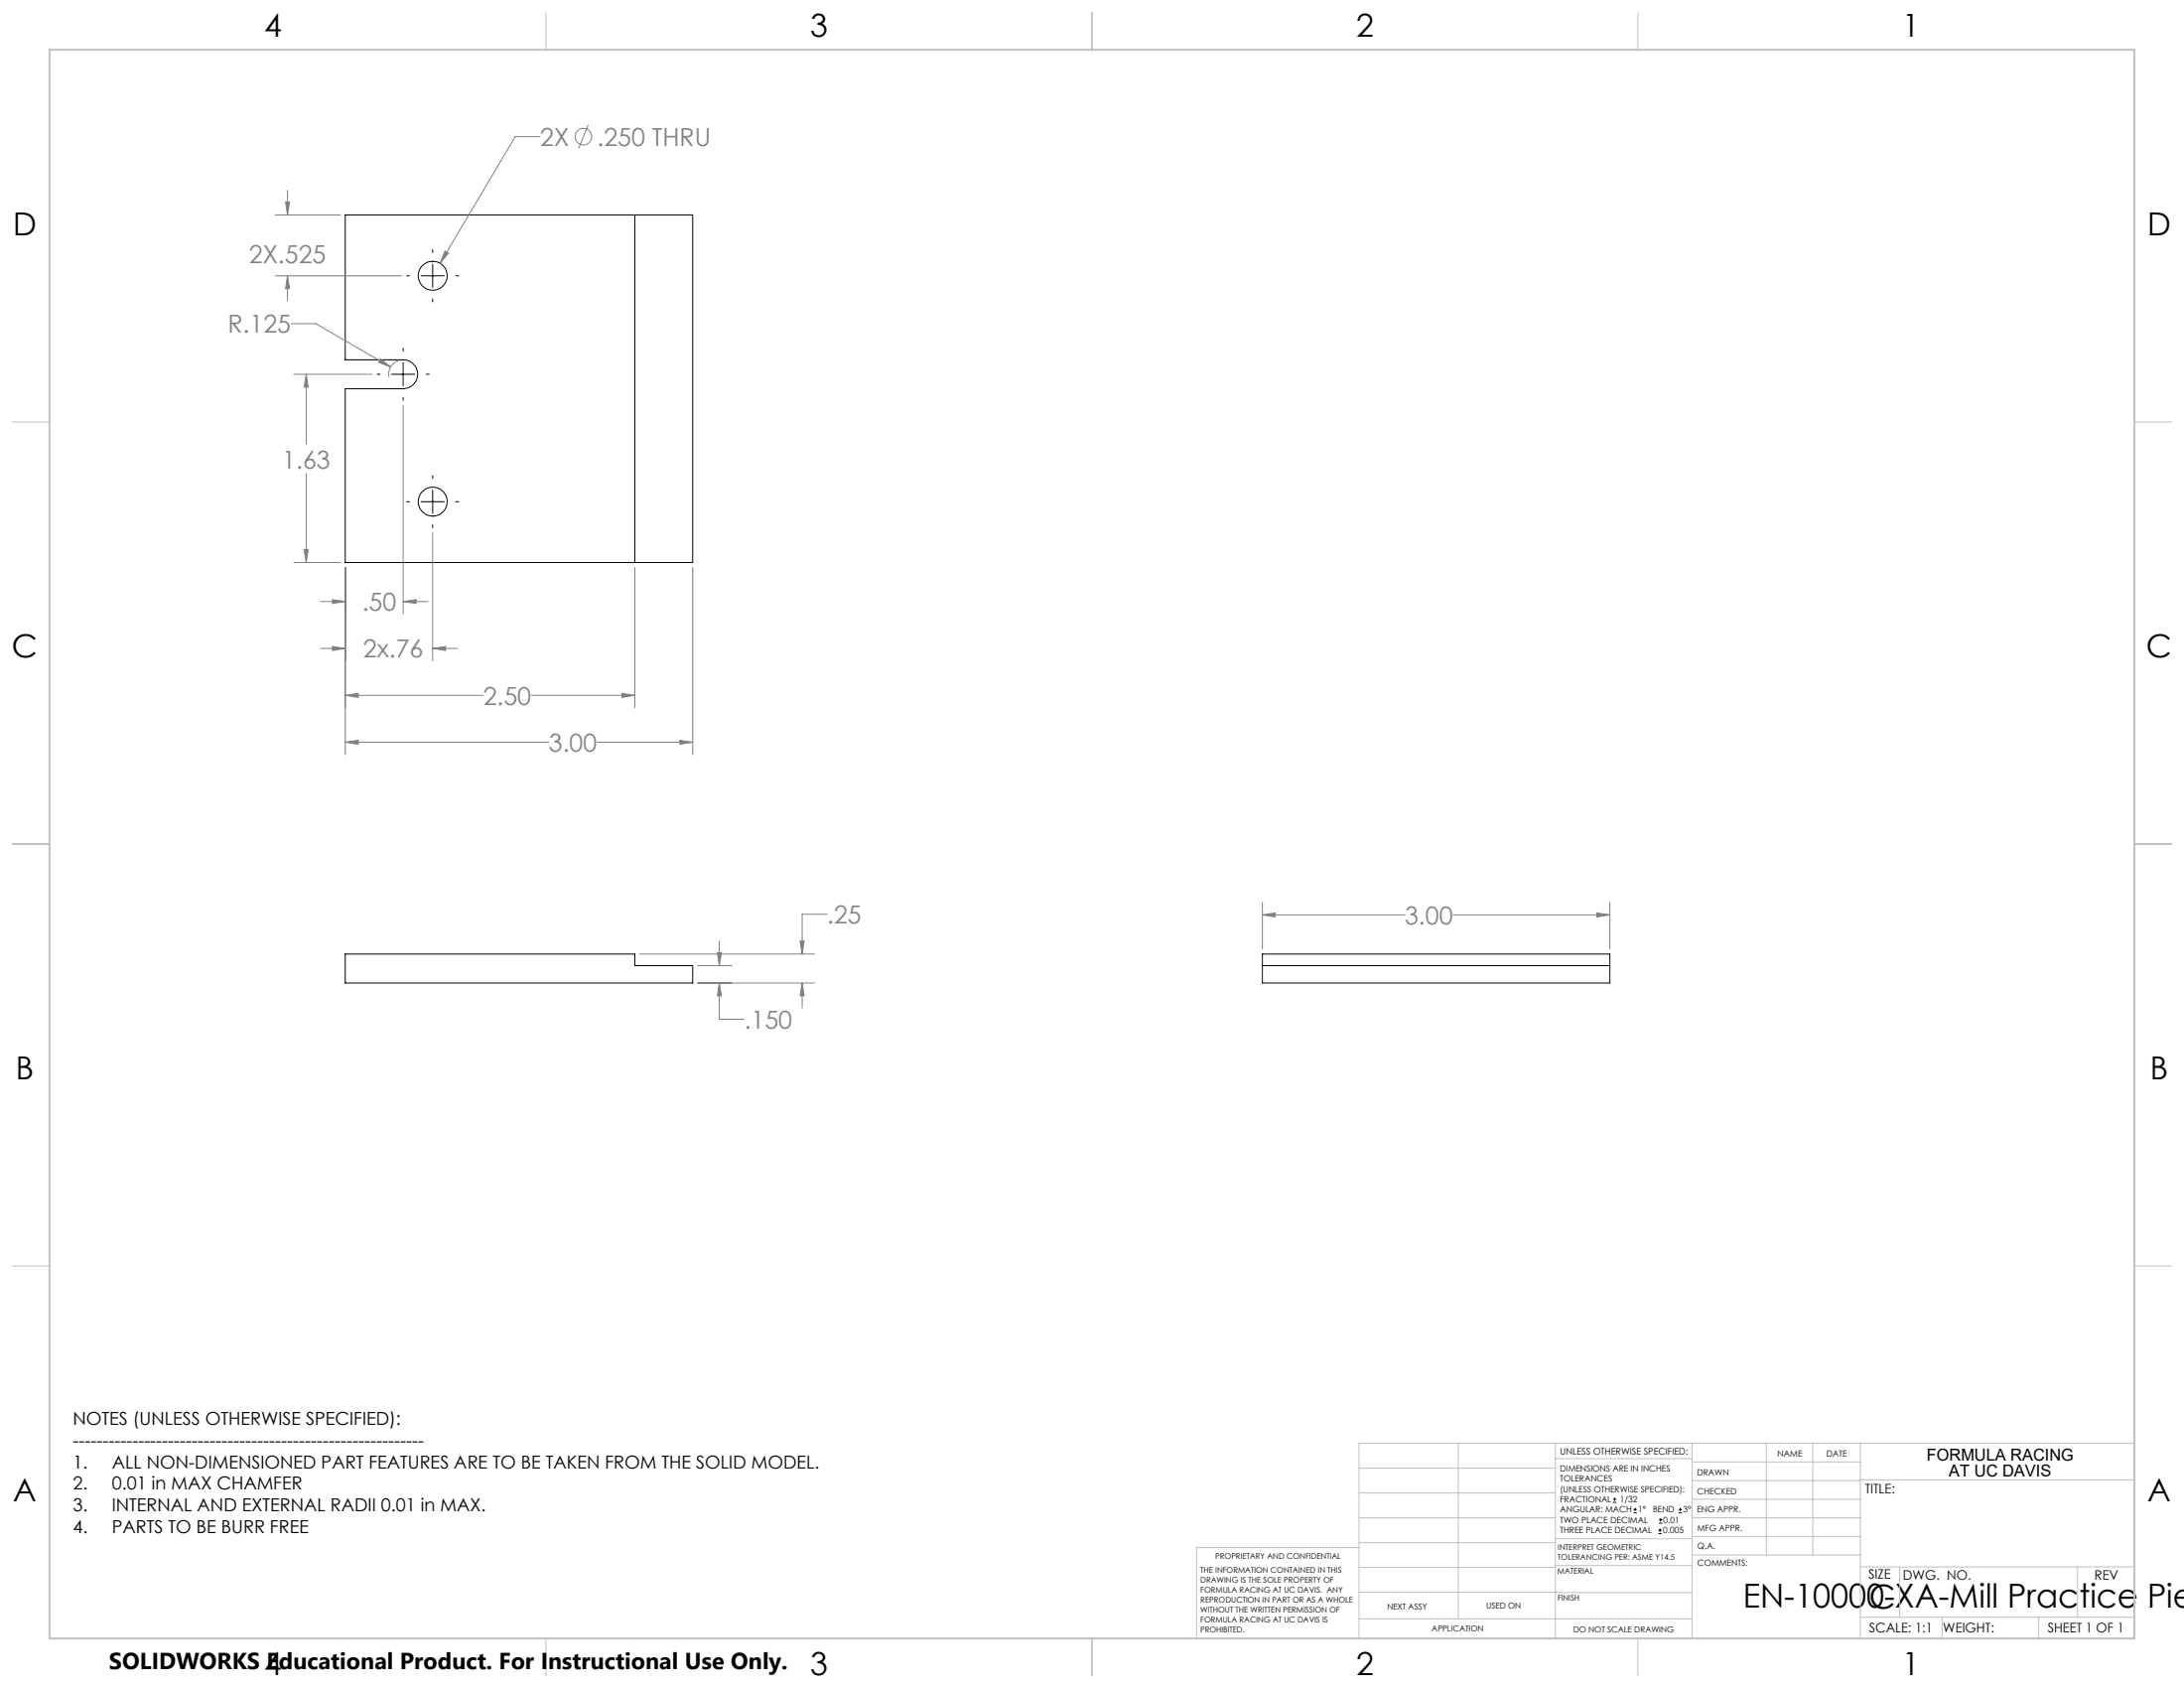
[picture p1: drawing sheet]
<svg xmlns="http://www.w3.org/2000/svg" width="559mm" height="432mm" viewBox="0 0 559 432" stroke-linecap="round" stroke-linejoin="round" font-family="sans-serif">
<g fill="none" stroke="#000" stroke-width=".25">
<path d="M88.3 55h88.9v88.9h-88.9v-44.5h14.9a3.7 3.7 0 0 0 3.7-3.7 3.7 3.7 0 0 0-3.7-3.7h-14.9zM162.4 55v88.9M104 70.6h.8M107.7 70.6h6M110.7 63.9v.7M110.7 67.6v5.9M110.7 76.5v.7M116.6 70.6h.8M96.5 95.7h.7M100.2 95.7h5.9M103.2 89.1v.7M103.2 92.8v5.9"/>
<path d="M109.1 95.7h.7M103.2 101.7v.7M104 128.3h.8M107.7 128.3h6M110.7 121.7v.7M110.7 125.4v5.9M110.7 134.3v.7M116.6 128.3h.8M88.3 244.1h74.1v2.9h14.8v4.5h-88.9zM323 244.1h88.9v7.4h-88.9zM323 247h88.9M412.7 384.3h.9"/>
<path d="M412.7 383.5h.9M413.1 383.1v.8M418 387h.8M418 386.2h.8M418.4 385.7v.9M424.3 392.3h.9M424.3 391.4h.9M424.5 389.6h.8M424.5 388.8h.8M424.7 391v.9M424.9 388.4v.8M429.5 387h.9"/>
<path d="M429.5 386.2h.9M429.9 385.7v.9"/>
<circle cx="110.7" cy="70.6" r="3.7"/>
<circle cx="110.7" cy="128.3" r="3.7"/>
</g>
<g fill="none" stroke="#808080" stroke-width=".25">
<path d="M138.2 35h-6.4l-19.2 32.3M150.5 31.9l-2.4 6.1M70.4 55h16.7M73.1 51.7h1l-.5 3.3zM73.6 48.6v6.4M70.4 70.6h32.4M73.6 70.6v6.3M73.6 70.6l.5 3.2h-1zM113.8 64.2l.9 .6-2.1 2.5zM74.4 82.8h6.4l19.1 11.1M75.2 95.7h20M78.4 95.7v17.9"/>
<path d="M78.4 95.7l.4 3.3h-1zM97.3 91.8l2.6 2.1-3.1-1.2zM102 92.2a3.7 3.7 0 0 0-2.5 4.2M103.2 103.7v53.4M78.4 121.2v22.7M110.7 136.3v32.8M75.2 143.9h11.9M77.8 140.6h1l-.4 3.3zM82 153.9h6.3M85.1 153.4l3.2 .5-3.2 .5zM88.3 145.2v47.8M103.2 153.9h6.3"/>
<path d="M103.2 153.9l3.3-.5v1zM162.4 145.2v35.8M177.2 145.2v47.8M82 165.9h6.3M85.1 165.4l3.2 .5-3.2 .5zM88.3 177.9h35.3M88.3 177.9l3.4-.5v1zM110.7 165.9h6.4M110.7 165.9l3.3-.5v1zM135.9 177.9h26.5M159.1 177.4l3.3 .5-3.3 .5zM88.3 189.9h52.1"/>
<path d="M88.3 189.9l3.4-.5v1zM152.7 189.9h24.5M174 189.4l3.2 .5-3.2 .5zM211.6 233.9h-6.4v10.2M323 234l3.3-.5v1.1zM323 230.9v11.9M323 234h36.4M371.7 234h40.2M408.6 233.5l3.3 .5-3.3 .6zM411.9 230.9v11.9M163.7 244.1h44.7M178.5 247h8.7"/>
<path d="M178.5 251.5h29.9M183.6 243.7h1l-.6 3.3zM184 251.5v9.2h6.4M184 240.7v6.3M184 251.5l.6 3.2h-1zM204.7 240.7h1l-.5 3.4zM205.2 251.5v6.3M205.2 251.5l.5 3.2h-1z"/>
<circle cx="149.3" cy="35" r="2.11"/>
</g>
<g fill="none" stroke="#c0c0c0" stroke-width=".25">
<path d="M139.7 3.2v9.5M279.4 3.2v9.5M419.1 3.2v9.5M3.1 107.9h9.6M546.1 107.9h9.5M3.1 215.9h9.6M546.1 215.9h9.5M3.1 323.8h9.6M546.1 323.8h9.5M347.7 375.6h50.3M373.1 369.2v44.9M398 369.2v49.9"/>
<path d="M398 373.1h34.9M432.9 369.2v49.9M432.9 378.7h43.1M432.9 374h43.1M451.9 369.2v28.6M463.8 369.2v28.6M476 369.2v49.9M476 378.6h70.1M546.1 369.2h-198.4v49.9M347.7 394.6h50.3M347.7 388.3h50.3M347.7 381.9h50.3"/>
<path d="M347.7 395.9h-41.6v23.2M398 393.6h35M432.9 383.5h43.1M432.9 388.3h43.1M432.9 393h43.1M433 397.8h43M139.7 419.1v9.6M279.4 419.1v9.6M347.7 414.1h85.2M347.7 401h50.3M347.7 407.3h50.3M398 407.4h34.9"/>
<path d="M398 400.5h35M419.1 419.1v9.6M476 413.7h70.1M476 400.8h70.1M486.1 400.8v12.9M496.9 413.7v5.4M521.6 413.7v5.4M531.6 400.8v12.9"/>
</g>
<path d="M12.7 12.7h533.4v406.4h-533.4z" fill="none" stroke="#c0c0c0" stroke-width=".5"/>
<path d="M183.6 243.7h1l-.6 3.3zM184 251.5l.6 3.2h-1zM204.7 240.7h1l-.5 3.4zM205.2 251.5l.5 3.2h-1zM113.8 64.2l-1.2 3.1 2.1-2.5zM97.3 91.8l-.5 .9 3.1 1.2zM103.2 153.9l3.3-.5v1zM85.1 153.4l3.2 .5-3.2 .5zM85.1 165.4l3.2 .5-3.2 .5zM110.7 165.9l3.3-.5v1zM88.3 177.9l3.4-.5v1zM159.1 177.4l3.3 .5-3.3 .5zM88.3 189.9l3.4-.5v1zM174 189.4l3.2 .5-3.2 .5zM73.6 70.6l.5 3.2h-1zM73.1 51.7h1l-.5 3.3zM78.4 95.7l.4 3.3h-1zM77.8 140.6h1l-.4 3.3zM323 234l3.3-.5v1.1zM408.6 233.5l3.3 .5-3.3 .6z" fill="#808080"/>
<g font-size="8.5">
<text x="446" y="411.3">EN-10000-XA-Mill Practice Pie</text>
<text x="478.3" y="411.4">C</text>
</g>
<g font-size="8.1">
<text x="67.6" y="9.3">4</text>
<text x="207.3" y="9.3">3</text>
<text x="347" y="9.3">2</text>
<text x="486.7" y="9.3">1</text>
<text x="3.3" y="60.1">D</text>
<text x="549.4" y="60.1">D</text>
<text x="3" y="168">C</text>
<text x="549.1" y="168">C</text>
<text x="4" y="276">B</text>
<text x="550.1" y="276">B</text>
<text x="3.3" y="383.9">A</text>
<text x="549.4" y="383.9">A</text>
<text x="67.6" y="428.4">4</text>
<text x="207.3" y="428.4">3</text>
<text x="347" y="428.4">2</text>
<text x="486.7" y="428.4">1</text>
</g>
<g font-size="6.3" fill="#808080">
<text x="138.2" y="37.3">2X</text>
<text x="152.8" y="37.3">.250 THRU</text>
<text x="63.7" y="67.2">2X.525</text>
<text x="58.3" y="85.2">R.125</text>
<text x="72.2" y="119.8">1.63</text>
<text x="92.6" y="156.3">.50</text>
<text x="93" y="168.3">2x.76</text>
<text x="123.6" y="180.3">2.50</text>
<text x="140.4" y="192.3">3.00</text>
<text x="211.6" y="236.2">.25</text>
<text x="359.4" y="236.4">3.00</text>
<text x="190.4" y="263.1">.150</text>
</g>
<text font-size="5.9" x="27.9" y="427">SOLIDWORKS Educational Product. For Instructional Use Only.</text>
<g font-size="4.6">
<text x="18.6" y="364.4">NOTES (UNLESS OTHERWISE SPECIFIED):</text>
<text x="18.6" y="370">-----------------------------------------------------------</text>
<text x="18.6" y="375.5">1.</text>
<text x="28.7" y="375.5">ALL NON-DIMENSIONED PART FEATURES ARE TO BE TAKEN FROM THE SOLID MODEL.</text>
<text x="18.6" y="381.1">2.</text>
<text x="28.7" y="381.1">0.01 in MAX CHAMFER</text>
<text x="18.6" y="386.7">3.</text>
<text x="28.7" y="386.7">INTERNAL AND EXTERNAL RADII 0.01 in MAX.</text>
<text x="18.6" y="392.3">4.</text>
<text x="28.7" y="392.3">PARTS TO BE BURR FREE</text>
</g>
<g font-size="4.2">
<text x="493" y="373.5">FORMULA RACING</text>
<text x="498.7" y="377.8">AT UC DAVIS</text>
</g>
<g font-size="3.4">
<text x="477.2" y="381.9">TITLE:</text>
<text x="478.1" y="404">SIZE</text>
<text x="486.9" y="404">DWG. NO.</text>
<text x="535.9" y="404.1">REV</text>
<text x="478.2" y="417.6">SCALE: 1:1</text>
<text x="497.1" y="417.7">WEIGHT:</text>
<text x="523.9" y="417.6">SHEET 1 OF 1</text>
</g>
<text font-size="2.4" x="399.2" y="372.1">UNLESS OTHERWISE SPECIFIED:</text>
<g font-size="2.2">
<text x="399.2" y="376.4">DIMENSIONS ARE IN INCHES</text>
<text x="434.2" y="377.3">DRAWN</text>
<text x="454.8" y="372.5">NAME</text>
<text x="467.3" y="372.6">DATE</text>
<text x="399.2" y="379">TOLERANCES</text>
<text x="399.2" y="381.7">(UNLESS OTHERWISE SPECIFIED):</text>
<text x="434.3" y="382.2">CHECKED</text>
<text x="399.2" y="389.6">TWO PLACE DECIMAL</text>
<text x="399.2" y="384.3">FRACTIONAL</text>
<text x="399.2" y="387">ANGULAR: MACH</text>
<text x="414.5" y="384.3">1/32</text>
<text x="419.1" y="387">1°</text>
<text x="422.9" y="387">BEND</text>
<text x="425.6" y="389.6">0.01</text>
<text x="430.6" y="387">3°</text>
<text x="434.2" y="386.9">ENG APPR.</text>
<text x="399.2" y="392.3">THREE PLACE DECIMAL</text>
<text x="425.5" y="392.3">0.005</text>
<text x="434.3" y="391.6">MFG APPR.</text>
<text x="434.3" y="396.3">Q.A.</text>
<text x="434.3" y="400.5">COMMENTS:</text>
</g>
<g font-size="2.1">
<text x="354.9" y="411.6">NEXT ASSY</text>
<text x="380.3" y="411.6">USED ON</text>
<text x="366.3" y="417.4">APPLICATION</text>
<text x="402.5" y="417.5">DO NOT SCALE DRAWING</text>
</g>
<g font-size="2">
<text x="310.9" y="398.8">PROPRIETARY AND CONFIDENTIAL</text>
<text x="398.6" y="396.5">INTERPRET GEOMETRIC</text>
<text x="398.6" y="399">TOLERANCING PER: ASME Y14.5</text>
<text x="307.2" y="402.4">THE INFORMATION CONTAINED IN THIS</text>
<text x="307.2" y="404.9">DRAWING IS THE SOLE PROPERTY OF</text>
<text x="307.2" y="407.5">FORMULA RACING AT UC DAVIS. ANY</text>
<text x="398.5" y="402.6">MATERIAL</text>
<text x="307.2" y="410">REPRODUCTION IN PART OR AS A WHOLE</text>
<text x="307.2" y="412.5">WITHOUT THE WRITTEN PERMISSION OF</text>
<text x="398.5" y="409.4">FINISH</text>
<text x="307.2" y="415">FORMULA RACING AT UC DAVIS IS</text>
<text x="307.2" y="417.6">PROHIBITED.</text>
</g>
</svg>
